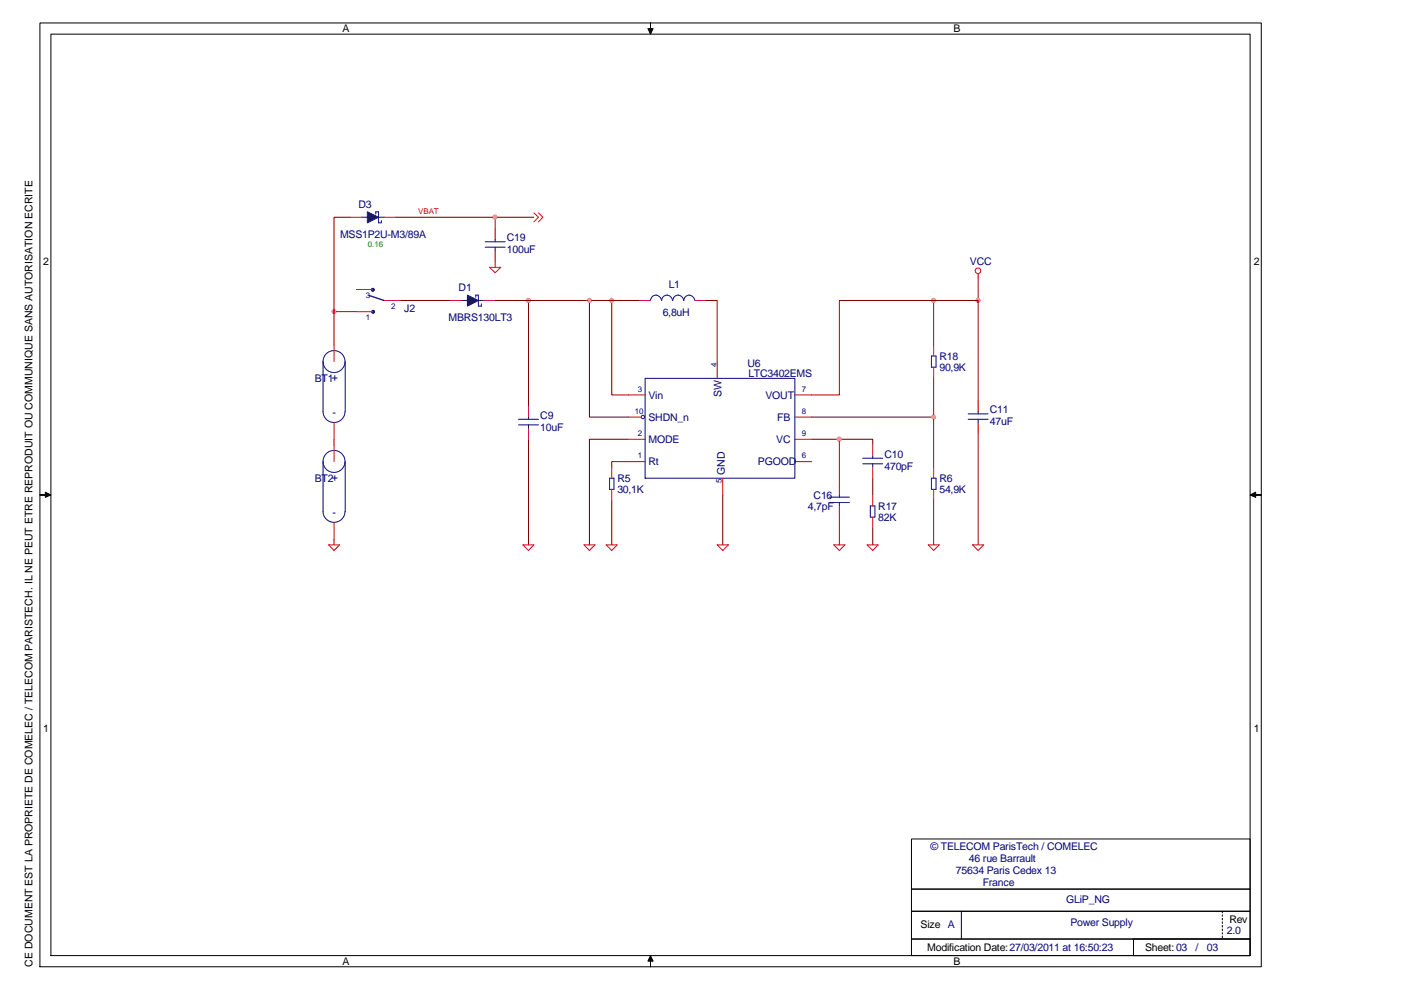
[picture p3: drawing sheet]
<svg xmlns="http://www.w3.org/2000/svg" width="297mm" height="210mm" viewBox="0 0 297 210" stroke-linecap="round" stroke-linejoin="round" font-family="sans-serif">
<path d="M197.9 63.7v9.5" fill="none" stroke="#800000" stroke-width=".21"/>
<circle cx="197.9" cy="63.7" r=".44" fill="#f0f"/>
<circle cx="197.9" cy="63.7" r=".44" fill="none" stroke="#f0f" stroke-width=".21"/>
<path d="M172.1 88.4h25.8M197.9 80.2v18.8" fill="none" stroke="#800000" stroke-width=".21"/>
<circle cx="197.9" cy="88.4" r=".44" fill="#f0f"/>
<circle cx="197.9" cy="88.4" r=".44" fill="none" stroke="#f0f" stroke-width=".21"/>
<path d="M112.1 63.7v22.4M149.7 63.7h2.4v13M133.2 97.9h-3.5v1.1M172.1 93.1h12.9v1.2M185 101.4v3.5" fill="none" stroke="#800000" stroke-width=".21"/>
<circle cx="112" cy="63.7" r=".46" fill="#f0f"/>
<circle cx="112" cy="63.7" r=".46" fill="none" stroke="#f0f" stroke-width=".21"/>
<path d="M129.7 63.7v20h3.5" fill="none" stroke="#800000" stroke-width=".21"/>
<circle cx="129.7" cy="63.7" r=".45" fill="#f0f"/>
<circle cx="129.7" cy="63.7" r=".45" fill="none" stroke="#f0f" stroke-width=".21"/>
<path d="M105 63.7h30.6M125 63.7v24.7h8.2M112.1 93.1v22.4M133.2 93.1h-8.2v22.4M207.4 92v23.5M129.7 106.1v9.4M153.2 104.9v10.6M185 112v3.5M197.9 106.1v9.4" fill="none" stroke="#800000" stroke-width=".21"/>
<circle cx="124.9" cy="63.7" r=".44" fill="#f0f"/>
<circle cx="124.9" cy="63.7" r=".44" fill="none" stroke="#f0f" stroke-width=".21"/>
<path d="M207.4 59v4.7" fill="none" stroke="#800000" stroke-width=".21"/>
<circle cx="207.4" cy="63.7" r=".45" fill="#f0f"/>
<circle cx="207.4" cy="63.7" r=".45" fill="none" stroke="#f0f" stroke-width=".21"/>
<path d="M172.1 83.7h5.9v-20h29.4v21.2M178 93.1v9.5" fill="none" stroke="#800000" stroke-width=".21"/>
<circle cx="177.9" cy="93.1" r=".45" fill="#f0f"/>
<circle cx="177.9" cy="93.1" r=".45" fill="none" stroke="#f0f" stroke-width=".21"/>
<path d="M70.8 66.1h4.8M85 63.7h10.5M70.8 93.1v1.2M70.8 114.3v1.2M178 109.6v5.9" fill="none" stroke="#800000" stroke-width=".21"/>
<circle cx="70.8" cy="66.1" r=".44" fill="#f0f"/>
<circle cx="70.8" cy="66.1" r=".44" fill="none" stroke="#f0f" stroke-width=".21"/>
<path d="M74.4 46.1h-3.6v27.1M83.8 46.1h29.4M105 46.1v2.3" fill="none" stroke="#800000" stroke-width=".21"/>
<circle cx="105" cy="46" r=".45" fill="#f0f"/>
<circle cx="105" cy="46" r=".45" fill="none" stroke="#f0f" stroke-width=".21"/>
<path d="M105 55.5v1.2" fill="none" stroke="#800000" stroke-width=".21"/>
<g fill="none" stroke="#f00" stroke-width=".21">
<path d="M207.4 58v1M152.1 76.7v3.5M112.1 86.1v2.3M112.1 90.8v2.3M129.7 99v2.4M133.2 83.7h3.6M133.2 88.4h2.8M133.2 93.1h3.6M133.2 97.9h3.6M168.5 83.7h3.6M168.5 88.4h3.6M168.5 93.1h3.6"/>
<path d="M168.5 97.9h3.6M129.7 103.8v2.3M153.2 101.4v3.5M185 104.9v2.4M185 109.6v2.4"/>
<circle cx="207.4" cy="57.4" r=".59"/>
</g>
<g fill="none" stroke="#000080" stroke-width=".21">
<path d="M109.9 88.9h4.3M109.9 90.1h4.3M112.1 88.4v.5M112.1 90.1v.7M136.8 80.2h31.7v21.2h-31.7zM129.2 101.4h1v2.4h-1zM184.5 107.3h1v2.3h-1z"/>
<circle cx="136.3" cy="88.4" r=".35"/>
</g>
<circle cx="79.1" cy="66.1" r=".31" fill="#000080"/>
<circle cx="79.1" cy="66.1" r=".31" fill="none" stroke="#000080" stroke-width=".21"/>
<circle cx="79.1" cy="61.4" r=".32" fill="#000080"/>
<g fill="none" stroke="#000080" stroke-width=".21">
<path d="M97.9 63.7h1.2M100.9 62.6v.4M101.4 63.7h1.2M182.9 97.2h4.3M182.9 98.3h4.3M185 96.7v.5M185 98.3v.7M205.3 87.8h4.2M205.3 88.9h4.2M207.4 87.2v.6M207.4 88.9v.7"/>
<circle cx="79.1" cy="61.4" r=".32"/>
</g>
<path d="M78.3 62.7l3.1 1" fill="none" stroke="#000080" stroke-width=".28"/>
<path d="M75.6 61.4h3.5M75.6 66.1h3.5M81.4 63.7h3.6M95.5 63.7h2.4M102.6 63.7h2.4M185 94.3v2.4M185 99v2.4M207.4 84.9v2.3M207.4 89.6v2.4" fill="none" stroke="#f00" stroke-width=".21"/>
<path d="M99.1 62.6l2.3 1.1-2.3 1.2z" fill="#000080"/>
<g fill="none" stroke="#000080" stroke-width=".21">
<path d="M76.7 46.1h1.2M79.7 44.9v.5M80.3 46.1h1.1M68.5 76.7v10.5a2.33 2.33 0 0 0 2.3 2.4 2.33 2.33 0 0 0 2.3-2.4M73.2 76.7v10.5M99.1 62.6l2.3 1.1-2.3 1.2zM100.9 62.6h.5v2.3h.7v-.5M137.9 63.7a1.16 1.16 0 0 1 1.2-1.1 1.16 1.16 0 0 1 1.1 1.1M140.3 63.7a1.14 1.14 0 0 1 1.1-1.1 1.14 1.14 0 0 1 1.2 1.1M142.7 63.7a1.16 1.16 0 0 1 1.1-1.1 1.16 1.16 0 0 1 1.2 1.1 1.16 1.16 0 0 1 1.2-1.1 1.16 1.16 0 0 1 1.1 1.1M197.5 75.5h1v2.4h-1zM68.5 97.9v10.6a2.33 2.33 0 0 0 2.3 2.2 2.33 2.33 0 0 0 2.3-2.2"/>
<path d="M73.2 97.9v10.6M175.8 105.4h4.3M175.8 106.6h4.3M178 104.9v.5M178 106.6v.7M197.5 101.4h1v2.4h-1z"/>
<circle cx="70.8" cy="76.7" r="2.33"/>
<circle cx="70.8" cy="97.8" r="2.33"/>
</g>
<g fill="none" stroke="#f00" stroke-width=".21">
<path d="M74.4 46.1h2.3M81.4 46.1h2.4M70.8 73.2v3.5M135.6 63.7h2.3M147.4 63.7h2.3M197.9 73.2v2.3M197.9 77.9v2.3M70.8 89.6v3.5M70.8 94.3v3.6M197.9 99v2.4M69.7 115.5h2.3l-1.2 1.2zM70.8 110.8v3.5"/>
<path d="M110.9 115.5h2.3l-1.1 1.2zM123.8 115.5h2.3l-1.1 1.2zM128.5 115.5h2.3l-1.1 1.2zM152.1 115.5h2.3l-1.2 1.2zM176.8 115.5h2.4l-1.2 1.2zM178 102.6v2.3M178 107.3v2.3M183.9 115.5h2.3l-1.2 1.2zM196.8 115.5h2.3l-1.2 1.2zM197.9 103.8v2.3M206.2 115.5h2.4l-1.2 1.2z"/>
</g>
<g fill="#000">
<path d="M137.9 4.9v1.2h.6l-.6 1.1-.5-1.1h.5z" fill-rule="evenodd"/>
<path d="M8.5 104.9h1.1v-.5l1.2 .5-1.2 .6v-.6z" fill-rule="evenodd"/>
<path d="M265 104.9l1.2-.5v.5h1.2h-1.2v.6z" fill-rule="evenodd"/>
<path d="M137.9 202.6l.6 1.2h-.6v1.2v-1.2h-.5z" fill-rule="evenodd"/>
</g>
<g fill="none" stroke="#000" stroke-width=".21">
<path d="M8.5 4.9h258.9v200.1h-258.9zM10.8 7.2h254.2v195.4h-254.2zM137.9 4.9v1.2h.6l-.6 1.1-.5-1.1h.5zM8.5 104.9h1.1v-.5l1.2 .5-1.2 .6v-.6zM265 104.9l1.2-.5v.5h1.2h-1.2v.6zM193.2 177.9h71.8v10.6h-71.8zM193.2 199.1h71.8v3.5h-71.8zM193.2 188.5h71.8v4.7h-71.8zM193.2 193.2h71.8v5.9h-71.8zM203.8 193.2v5.9M240.3 199.1h24.7v3.5h-24.7zM259.2 193.2v.3"/>
<path d="M259.2 194v.3M259.2 194.7v.3M259.2 195.5v.3M259.2 196.2v.4M259.2 197v.3M259.2 197.7v.3M259.2 198.5v.3M137.9 202.6l.6 1.2h-.6v1.2v-1.2h-.5z"/>
</g>
<path d="M77.9 44.9l2.4 1.2-2.4 1.1z" fill="#000080"/>
<path d="M77.9 44.9l2.4 1.2-2.4 1.1zM79.7 44.9h.6v2.3h.6v-.4M102.9 51.3h4.2M102.9 52.4h4.2M105 50.8v.5M105 52.4v.7" fill="none" stroke="#000080" stroke-width=".21"/>
<path d="M103.8 56.7h2.4l-1.2 1.1zM105 48.4v2.4M105 53.1v2.4M113.2 45.1l1 1-1 .9M114.2 45.1l.9 1-.9 .9" fill="none" stroke="#f00" stroke-width=".21"/>
<g font-size="2.2">
<text x="72.6" y="6.8">A</text>
<text x="202.1" y="6.8">B</text>
<text x="9.2" y="56.2">2</text>
<text x="265.8" y="56.2">2</text>
<text x="9.2" y="155.1">1</text>
<text x="265.8" y="155.1">1</text>
<text x="195.2" y="196.7">Size A</text>
<text x="260.6" y="195.7">Rev</text>
<text x="196.6" y="201.7">Modification Date:27/03/2011 at 16:50:23</text>
<text x="242.8" y="201.6">Sheet:03</text>
<text x="6.9" y="205" transform="rotate(-90 6.9 205)">CE DOCUMENT EST LA PROPRIETE DE COMELEC / TELECOM PARISTECH. IL NE PEUT ETRE REPRODUIT OU COMMUNIQUE SANS AUTORISATION ECRITE</text>
<text x="72.6" y="204.6">A</text>
<text x="202.1" y="204.6">B</text>
</g>
<g font-size="2.2" fill="#000080">
<text x="76" y="44.1">D3</text>
<text x="72.1" y="50.4">MSS1P2U-M3/89A</text>
<text x="107.5" y="53.7">100uF</text>
<text x="107.5" y="51.1">C19</text>
<text x="205.7" y="56.1">VCC</text>
<text x="97.2" y="61.7">D1</text>
<text x="141.8" y="61.1">L1</text>
<text x="85.7" y="66.1">J2</text>
<text x="95.1" y="68.1">MBRS130LT3</text>
<text x="140.5" y="67">6,8uH</text>
<text x="158.5" y="77.7">U6</text>
<text x="199.2" y="76.2">R18</text>
<text x="66.8" y="80.9">BT1+</text>
<text x="158.7" y="79.9">LTC3402EMS</text>
<text x="199.2" y="78.6">90,9K</text>
<text x="70.5" y="88.2">-</text>
<text x="114.6" y="88.8">C9</text>
<text x="137.5" y="84.5">Vin</text>
<text x="137.5" y="89.2">SHDN_n</text>
<text x="153" y="84.1" transform="rotate(-90 153 84.1)">SW</text>
<text x="162.3" y="84.5">VOUT</text>
<text x="164.8" y="89.2">FB</text>
<text x="209.9" y="87.6">C11</text>
<text x="114.6" y="91.4">10uF</text>
<text x="137.5" y="93.9">MODE</text>
<text x="164.6" y="93.9">VC</text>
<text x="209.9" y="90.2">47uF</text>
<text x="137.5" y="98.6">Rt</text>
<text x="153.7" y="100.7" transform="rotate(-90 153.7 100.7)">GND</text>
<text x="160.7" y="98.6">PGOOD</text>
<text x="187.5" y="99.7">470pF</text>
<text x="187.5" y="97">C10</text>
<text x="66.8" y="102.2">BT2+</text>
<text x="130.9" y="102.2">R5</text>
<text x="130.9" y="104.5">30,1K</text>
<text x="172.5" y="105.8">C16</text>
<text x="199.2" y="102.2">R6</text>
<text x="199.2" y="104.5">54,9K</text>
<text x="70.5" y="109.4">-</text>
<text x="171.3" y="108.2">4,7pF</text>
<text x="186.2" y="110.4">82K</text>
<text x="186.2" y="108">R17</text>
<text x="197.3" y="180.3">© TELECOM ParisTech / COMELEC</text>
<text x="202.7" y="185.4">75634 Paris Cedex 13</text>
<text x="205.4" y="182.8">46 rue Barrault</text>
<text x="208.4" y="187.9">France</text>
<text x="226.1" y="191.6">GLiP_NG</text>
<text x="226.9" y="196.4">Power Supply</text>
<text x="253.5" y="201.6">/</text>
<text x="255.9" y="201.6">03</text>
<text x="260.1" y="198.1">2.0</text>
</g>
<text font-size="1.7" fill="#f00" x="88.7" y="45.5">VBAT</text>
<text font-size="1.7" fill="#008000" x="78" y="52.5">0.16</text>
<g font-size="1.7" fill="#000080">
<text x="77.6" y="63.2">3</text>
<text x="82.9" y="65.5">2</text>
<text x="77.6" y="67.9">1</text>
<text x="152" y="77.8" transform="rotate(-90 152 77.8)">4</text>
<text x="135.3" y="83.1">3</text>
<text x="170" y="83.1">7</text>
<text x="134.6" y="87.8">10</text>
<text x="170" y="87.8">8</text>
<text x="135.3" y="92.5">2</text>
<text x="170" y="92.5">9</text>
<text x="135.3" y="97.2">1</text>
<text x="170" y="97.2">6</text>
<text x="153" y="102.5" transform="rotate(-90 153 102.5)">5</text>
</g>
</svg>
